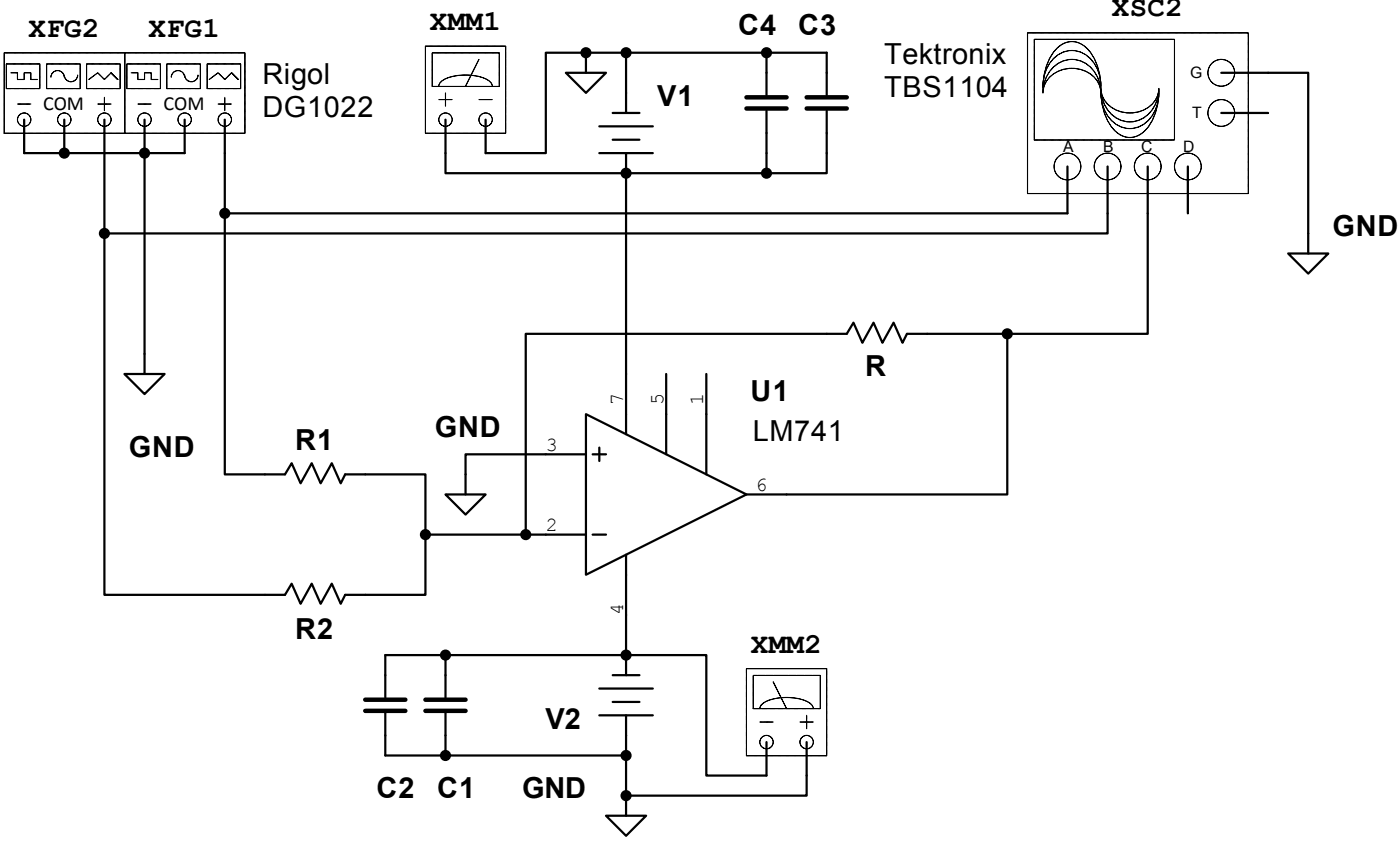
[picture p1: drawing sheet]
<svg xmlns="http://www.w3.org/2000/svg" width="166mm" height="100mm" viewBox="0 0 166 100" stroke-linecap="round" stroke-linejoin="round" font-family="sans-serif">
<path d="M122 3.9h26.2v19.1h-26.2z" fill="none" stroke="#000" stroke-width=".13"/>
<circle cx="126.7" cy="19.7" r="1.59" fill="#fff"/>
<circle cx="126.7" cy="19.7" r="1.59" fill="none" stroke="#000" stroke-width=".13"/>
<path d="M126.7 19.7v3.2" fill="none" stroke="#000" stroke-width=".26"/>
<circle cx="131.5" cy="19.7" r="1.59" fill="#fff"/>
<circle cx="131.5" cy="19.7" r="1.59" fill="none" stroke="#000" stroke-width=".13"/>
<path d="M131.5 19.7v3.2" fill="none" stroke="#000" stroke-width=".26"/>
<circle cx="144.9" cy="8.6" r="1.59" fill="#fff"/>
<circle cx="144.9" cy="8.6" r="1.59" fill="none" stroke="#000" stroke-width=".13"/>
<path d="M144.9 8.6h3.2" fill="none" stroke="#000" stroke-width=".26"/>
<circle cx="144.9" cy="13.4" r="1.59" fill="#fff"/>
<circle cx="144.9" cy="13.4" r="1.59" fill="none" stroke="#000" stroke-width=".13"/>
<path d="M144.9 13.4h3.2" fill="none" stroke="#000" stroke-width=".26"/>
<path d="M122.8 4.7h16.6v11.9h-16.6z" fill="#fff"/>
<path d="M122.8 4.7h16.6v11.9h-16.6zM123.8 10.5a6.7 6.7 0 0 1 1.7-4.8 2.46 2.46 0 0 1 3.9 .5 7.1 7.1 0 0 1 1.3 4.3" fill="none" stroke="#000" stroke-width=".13"/>
<circle cx="136.2" cy="19.7" r="1.59" fill="#fff"/>
<circle cx="136.2" cy="19.7" r="1.59" fill="none" stroke="#000" stroke-width=".13"/>
<path d="M136.2 19.7v3.2" fill="none" stroke="#000" stroke-width=".26"/>
<circle cx="141" cy="19.7" r="1.59" fill="#fff"/>
<g fill="none" stroke="#000" stroke-width=".13">
<path d="M123.8 10.2a4.2 4.2 0 0 1 2.7-4.1 3.3 3.3 0 0 1 3.9 2.5l.2 .8 .1 .8M124.8 8.2a3.2 3.2 0 0 1 5.3 .6l.3 .7 .2 .7 .1 .8a3.2 3.2 0 0 0-3.5-2.9 3.2 3.2 0 0 0-3.4 2.9 4.3 4.3 0 0 1 1-2.8zM130.7 10.8a6.7 6.7 0 0 0 1.7 4.7 2.46 2.46 0 0 0 3.9-.5 7.1 7.1 0 0 0 1.2-4.2M130.7 11a4.2 4.2 0 0 0 2.7 4.2 3.3 3.3 0 0 0 3.9-2.5l.2-.8v-.9M130.7 10.5a3.2 3.2 0 0 0 3.4 2.9 3.2 3.2 0 0 0 3.4-2.9 3.7 3.7 0 0 1-3.4 4 3.7 3.7 0 0 1-3.4-4z"/>
<circle cx="141" cy="19.7" r="1.59"/>
</g>
<path d="M141 19.7v5.6M148.1 8.6h2.4M148.1 13.4h2.4M126.7 22.9v2.4M131.5 22.9v2.4M136.2 22.9v2.4" fill="none" stroke="#000" stroke-width=".26"/>
<path d="M14.8 6.3h14.3v9.5h-14.3z" fill="#fff"/>
<path d="M14.8 6.3h14.3v9.5h-14.3z" fill="none" stroke="#000" stroke-width=".13"/>
<circle cx="26.7" cy="14.2" r=".79" fill="#fff"/>
<g fill="none" stroke="#000" stroke-width=".13">
<path d="M25.9 12.3h1.6"/>
<circle cx="26.7" cy="14.2" r=".79"/>
</g>
<path d="M26.7 14.2v1.6" fill="none" stroke="#000" stroke-width=".26"/>
<circle cx="21.9" cy="14.2" r=".79" fill="#fff"/>
<circle cx="21.9" cy="14.2" r=".79" fill="none" stroke="#000" stroke-width=".13"/>
<path d="M21.9 14.2v1.6" fill="none" stroke="#000" stroke-width=".26"/>
<circle cx="17.2" cy="14.2" r=".79" fill="#fff"/>
<g fill="none" stroke="#000" stroke-width=".13">
<path d="M16.4 12.3h1.5M26.7 11.5v1.6"/>
<circle cx="17.2" cy="14.2" r=".79"/>
</g>
<path d="M17.2 14.2v1.6" fill="none" stroke="#000" stroke-width=".26"/>
<path d="M24.6 7.6h4v2.9h-4z" fill="#fff"/>
<path d="M24.6 7.6h4v2.9h-4zM24.8 9.4l1.1-.8 .8 .8 .8-.8 .8 .8" fill="none" stroke="#000" stroke-width=".13"/>
<path d="M19.8 7.6h4v2.9h-4z" fill="#fff"/>
<path d="M19.8 7.6h4v2.9h-4zM20.3 9.2a.79 .79 0 0 1 .8-.8 .79 .79 0 0 1 .8 .8M21.9 8.9a.79 .79 0 0 0 .8 .8 .79 .79 0 0 0 .8-.8" fill="none" stroke="#000" stroke-width=".13"/>
<path d="M15.1 7.6h3.9v2.9h-3.9z" fill="#fff"/>
<path d="M15.1 7.6h3.9v2.9h-3.9zM15.6 8.6h.8v.8h.8v-.8h.7v.8h.8" fill="none" stroke="#000" stroke-width=".13"/>
<g fill="none" stroke="#000" stroke-width=".26">
<path d="M17.2 15.8v2.4M21.9 15.8v2.4M26.7 15.8v2.4M67.2 8.6h4.7l-2.4 2.4zM69.5 6.3v2.3M71.1 18.2h6.4M71.1 15h6.4M72.7 16.6h3.2M72.7 13.4h3.2M74.3 11v2.4M74.3 18.2v2.3M64.8 53.9h4.7"/>
<path d="M69.5 49.1l19.1 9.5-19.1 9.6zM70.3 53.9h1.6M71.1 53.1v1.6M74.3 44.4v7.1M79.1 44.4v9.5M83.8 44.4v11.9M88.6 58.6h4.8M64.8 63.4h4.7M70.3 63.4h1.6M74.3 65.8v7.1M74.3 77.7v2.4M71.1 84.8h6.4"/>
<path d="M71.1 81.7h6.4M71.9 96.7h4.8l-2.4 2.4zM72.7 83.2h3.2M72.7 80.1h3.2M74.3 84.8v2.4M74.3 94.4v2.3"/>
</g>
<path d="M50.5 5.5h9.5v10.3h-9.5z" fill="#fff"/>
<path d="M50.5 5.5h9.5v10.3h-9.5z" fill="none" stroke="#000" stroke-width=".13"/>
<path d="M51.3 6.3h8v4h-8z" fill="#fff"/>
<path d="M51.3 6.3h8v4h-8zM56.8 7l-1.5 3.2" fill="none" stroke="#000" stroke-width=".13"/>
<circle cx="52.9" cy="14.2" r=".79" fill="#fff"/>
<circle cx="52.9" cy="14.2" r=".79" fill="none" stroke="#000" stroke-width=".13"/>
<circle cx="57.6" cy="14.2" r=".79" fill="#fff"/>
<g fill="none" stroke="#000" stroke-width=".13">
<path d="M52.1 10.2a1.43 1.43 0 0 1 1.2-1 6 6 0 0 1 4.8 .4l.2 .3 .1 .3M52.1 11.8h1.6M52.9 11v1.6M56.8 11.8h1.6"/>
<circle cx="57.6" cy="14.2" r=".79"/>
</g>
<path d="M52.9 14.2v4M57.6 14.2v4" fill="none" stroke="#000" stroke-width=".26"/>
<path d="M88.6 79.3h9.5v10.3h-9.5z" fill="#fff"/>
<path d="M88.6 79.3h9.5v10.3h-9.5z" fill="none" stroke="#000" stroke-width=".13"/>
<path d="M89.4 80.1h8v3.9h-8z" fill="#fff"/>
<path d="M89.4 80.1h8v3.9h-8zM91.8 80.9l1.6 3.1" fill="none" stroke="#000" stroke-width=".13"/>
<circle cx="95.7" cy="88" r=".79" fill="#fff"/>
<circle cx="95.7" cy="88" r=".79" fill="none" stroke="#000" stroke-width=".13"/>
<circle cx="91" cy="88" r=".79" fill="#fff"/>
<g fill="none" stroke="#000" stroke-width=".13">
<path d="M90.2 84a1.43 1.43 0 0 1 1.2-1 6 6 0 0 1 4.8 .5l.2 .2 .1 .3M90.2 85.6h1.6M94.9 85.6h1.6M95.7 84.8v1.6"/>
<circle cx="91" cy="88" r=".79"/>
</g>
<g fill="none" stroke="#000" stroke-width=".26">
<path d="M17.2 18.2h4.7M52.9 18.2v2.3h21.4M69.5 6.3h-4.7v11.9h-7.2M150.5 8.6h4.8v21.5M152.9 30.1h4.7l-2.3 2.3zM14.8 44.4h4.7l-2.3 2.3zM17.2 42v2.4M74.3 77.7h9.5v14.3h7.2v-4M95.7 88v6.4h-21.4"/>
<circle cx="17.2" cy="18.2" r=".53"/>
<circle cx="69.5" cy="6.3" r=".53"/>
<circle cx="74.3" cy="20.5" r=".53"/>
<circle cx="74.3" cy="77.7" r=".53"/>
<circle cx="74.3" cy="94.4" r=".53"/>
</g>
<g fill="#000">
<circle cx="17.2" cy="18.2" r=".53"/>
<circle cx="69.5" cy="6.3" r=".53"/>
<circle cx="74.3" cy="20.5" r=".53"/>
<circle cx="74.3" cy="77.7" r=".53"/>
<circle cx="74.3" cy="94.4" r=".53"/>
</g>
<path d="M.5 6.3h14.3v9.5h-14.3z" fill="#fff"/>
<path d="M.5 6.3h14.3v9.5h-14.3z" fill="none" stroke="#000" stroke-width=".13"/>
<circle cx="12.4" cy="14.2" r=".79" fill="#fff"/>
<g fill="none" stroke="#000" stroke-width=".13">
<path d="M11.6 12.3h1.6"/>
<circle cx="12.4" cy="14.2" r=".79"/>
</g>
<path d="M12.4 14.2v1.6" fill="none" stroke="#000" stroke-width=".26"/>
<circle cx="7.6" cy="14.2" r=".79" fill="#fff"/>
<circle cx="7.6" cy="14.2" r=".79" fill="none" stroke="#000" stroke-width=".13"/>
<path d="M7.6 14.2v1.6" fill="none" stroke="#000" stroke-width=".26"/>
<circle cx="2.9" cy="14.2" r=".79" fill="#fff"/>
<g fill="none" stroke="#000" stroke-width=".13">
<path d="M2.1 12.3h1.6M12.4 11.5v1.6"/>
<circle cx="2.9" cy="14.2" r=".79"/>
</g>
<path d="M2.9 14.2v1.6" fill="none" stroke="#000" stroke-width=".26"/>
<path d="M10.3 7.6h4v2.9h-4z" fill="#fff"/>
<path d="M10.3 7.6h4v2.9h-4zM10.5 9.4l1.1-.8 .8 .8 .8-.8 .8 .8" fill="none" stroke="#000" stroke-width=".13"/>
<path d="M5.6 7.6h3.9v2.9h-3.9z" fill="#fff"/>
<path d="M5.5 7.6h4v2.9h-4zM6 9.2a.79 .79 0 0 1 .8-.8 .79 .79 0 0 1 .8 .8M7.6 8.9a.79 .79 0 0 0 .8 .8 .79 .79 0 0 0 .8-.8" fill="none" stroke="#000" stroke-width=".13"/>
<path d="M.8 7.6h3.9v2.9h-3.9z" fill="#fff"/>
<path d="M.8 7.6h3.9v2.9h-3.9zM1.3 8.6h.8v.8h.8v-.8h.8v.8h.8" fill="none" stroke="#000" stroke-width=".13"/>
<g fill="none" stroke="#000" stroke-width=".26">
<path d="M2.9 15.8v2.4h14.3v23.8M7.6 15.8v2.4M12.4 15.8v11.9M26.7 18.2v7.1M69.5 6.3h28.6v5M74.3 6.3v4.7M91 6.3v5M91 13.1v7.4M98.1 13.1v7.4h-7.1M12.4 27.7v42.8h21.4l.8-1.3 1.1 2.4 1.3-2.4 1.1 2.4 1.3-2.4 1 2.4 .6-1.1h9.5v-7.1M26.7 25.3v31h7.1l.8-1.4 1.1 2.4 1.3-2.4 1.1 2.4 1.3-2.4 1 2.4 .6-1h9.5v7.1M26.7 25.3h100"/>
<path d="M91 20.5h-16.7v23.9M119.5 39.6h-11.9l-.5 1-1-2.3-1.4 2.3-1-2.3-1.3 2.3-1.1-2.3-.8 1.3h-38.1v23.8M119.5 39.6v19h-26.1M131.5 25.3v2.4h-119.1M136.2 25.3v14.3h-16.7M52.9 58.6h4.7l-2.3 2.4zM64.8 53.9h-9.5v4.7M50.5 63.4h14.3M52.9 77.7v5M74.3 72.9v4.8h-28.6v5M45.7 84.6v5h28.6M52.9 84.6v5"/>
<path d="M74.3 87.2v7.2"/>
<circle cx="7.6" cy="18.2" r=".53"/>
<circle cx="74.3" cy="6.3" r=".53"/>
<circle cx="91" cy="6.3" r=".53"/>
<circle cx="12.4" cy="27.7" r=".53"/>
<circle cx="26.7" cy="25.3" r=".53"/>
<circle cx="91" cy="20.5" r=".53"/>
<circle cx="119.5" cy="39.6" r=".53"/>
<circle cx="50.5" cy="63.4" r=".53"/>
<circle cx="52.9" cy="77.7" r=".53"/>
<circle cx="62.4" cy="63.4" r=".53"/>
<circle cx="52.9" cy="89.6" r=".53"/>
<circle cx="74.3" cy="89.6" r=".53"/>
</g>
<g fill="#000">
<circle cx="7.6" cy="18.2" r=".53"/>
<circle cx="74.3" cy="6.3" r=".53"/>
<circle cx="91" cy="6.3" r=".53"/>
<circle cx="12.4" cy="27.7" r=".53"/>
<circle cx="26.7" cy="25.3" r=".53"/>
<circle cx="91" cy="20.5" r=".53"/>
<circle cx="119.5" cy="39.6" r=".53"/>
<circle cx="50.5" cy="63.4" r=".53"/>
<circle cx="52.9" cy="77.7" r=".53"/>
<circle cx="62.4" cy="63.4" r=".53"/>
<circle cx="52.9" cy="89.6" r=".53"/>
<circle cx="74.3" cy="89.6" r=".53"/>
</g>
<path d="M88.6 11.5h4.8M88.6 12.9h4.8M95.7 11.5h4.8M95.7 12.9h4.8M43.3 83h4.8M43.3 84.3h4.8M50.5 83h4.8M50.5 84.3h4.8" fill="none" stroke="#000" stroke-width=".53"/>
<g font-size="3.4">
<text x="72.4" y="-.6">GND</text>
<text x="3.4" y="4.4">XFG2</text>
<text x="17.6" y="4.4">XFG1</text>
<text x="51" y="3.6">XMM1</text>
<text x="87.6" y="4.2">C4</text>
<text x="94.7" y="4.2">C3</text>
<text x="131.9" y="2">XSC2</text>
<text x="31.1" y="9.9">Rigol</text>
<text x="104.9" y="7.5">Tektronix</text>
<text x="104.9" y="11.5">TBS1104</text>
<text x="31.1" y="13.9">DG1022</text>
<text x="78" y="12.6">V1</text>
<text x="158.1" y="27.9">GND</text>
<text x="89.1" y="47.5">U1</text>
<text x="102.7" y="44.6">R</text>
<text x="35" y="53.3">R1</text>
<text x="51.6" y="51.8">GND</text>
<text x="89.4" y="52.2">LM741</text>
<text x="15.3" y="54.2">GND</text>
<text x="35" y="75.8">R2</text>
<text x="89.1" y="77.4">XMM2</text>
<text x="64.8" y="86.4">V2</text>
<text x="44.7" y="94.6">C2</text>
<text x="51.9" y="94.6">C1</text>
<text x="62" y="94.6">GND</text>
</g>
<g font-size="2.4">
<text x="5.1" y="13">COM</text>
<text x="19.4" y="13">COM</text>
<text x="64.8" y="53.5">3</text>
<text x="73.9" y="48.1" transform="rotate(-90 73.9 48.1)">7</text>
<text x="78.7" y="48.1" transform="rotate(-90 78.7 48.1)">5</text>
<text x="83.5" y="48.1" transform="rotate(-90 83.5 48.1)">1</text>
<text x="89.7" y="58.3">6</text>
<text x="64.8" y="63">2</text>
<text x="73.9" y="72.9" transform="rotate(-90 73.9 72.9)">4</text>
</g>
<g font-size="1.9">
<text x="141.3" y="9.3">G</text>
<text x="141.5" y="14">T</text>
<text x="126.2" y="18">A</text>
<text x="130.9" y="18">B</text>
<text x="135.4" y="18">C</text>
<text x="140.4" y="18">D</text>
</g>
</svg>
